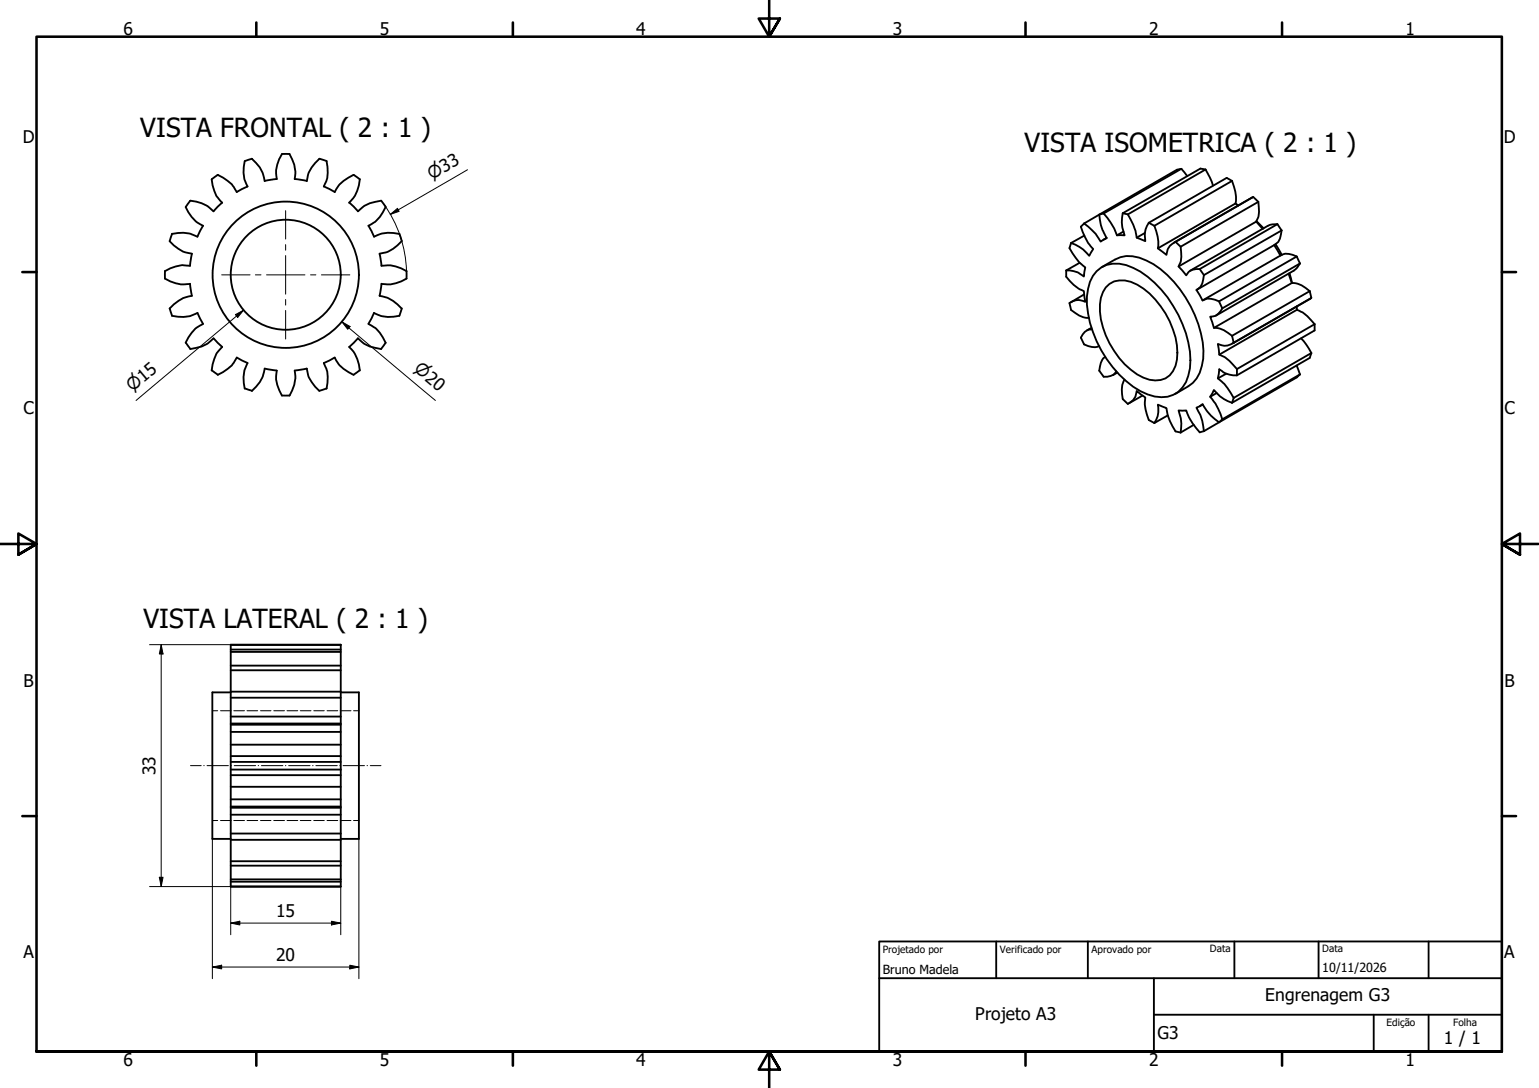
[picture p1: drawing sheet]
<svg xmlns="http://www.w3.org/2000/svg" width="420mm" height="297mm" viewBox="0 0 420 297" stroke-linecap="round" stroke-linejoin="round" font-family="sans-serif">
<g fill="none" stroke="#000" stroke-width=".51">
<path d="M50.7 56.5a9.1 9.1 0 0 0 4.7 5.1l-1.5 3-1.5-.6a8 8 0 0 0-5.5-.1M50.7 56.5l1.2-1.7a8.9 8.9 0 0 1 6.4 2.9M60.7 55.3l-2.4 2.4M66.8 44a9 9 0 0 0 .8 6.9l-3 1.5-.8-1.4a6.8 6.8 0 0 0-2.9-2.5l-1.5-.8-1.6 1.2a8.6 8.6 0 0 0 2.8 6.5M66.8 44l2-.6a9 9 0 0 1 3.5 6.1M77 42.1a8.4 8.4 0 0 0-1.4 6.8l-3.3 .5M77 42h2.1M79.1 42.1a9.2 9.2 0 0 1 1.4 6.8l3.3 .5M87.2 43.4a8.4 8.4 0 0 0-3.4 6.1M87.2 43.3l2 .7M89.2 44a10.4 10.4 0 0 1-.1 5.5l-.7 1.4 3 1.5 .8-1.4a6.8 6.8 0 0 1 2.9-2.5l1.4-.8M95.4 55.3l2.3 2.4"/>
<path d="M96.5 47.7l1.7 1.2a8.9 8.9 0 0 1-2.9 6.5M105.3 56.5a8.8 8.8 0 0 1-4.7 5.1l1.5 3 1.5-.6a8.5 8.5 0 0 1 5.4-.1M105.3 56.5l-1.2-1.7a9.5 9.5 0 0 0-5.2 1.8l-1.2 1.1M301.3 58.3l-1.2 .3a12.8 12.8 0 0 0 2 6.4l-1.6 1-.9-1.4a7.8 7.8 0 0 0-2.5-2.7l-1.1-.9M306.5 58.2a10.1 10.1 0 0 0 .5 6h-2.1l-.7-1.9-1-1.5-1.9-2.5M306.5 58.2l1.4 .3M307.9 58.5l1.5 2.8 .6 1.7 .3 1.9 2.4 .9-.2-1.7a5.5 5.5 0 0 1 1.1-3.3M322.5 46.1l1.6 2M322.5 46.1l-1.2 .2-25.3 14.7M322.5 46.1l-21.2 12.2M329.1 46.3l1.2 2.2 .9 2.2M329.1 46.3l-1.4-.3-21.2 12.2"/>
<path d="M329.1 46.3l-21.2 12.2M336.4 49.4a10.1 10.1 0 0 1 .9 6.1M336.4 49.4l-1.5-.8-21.3 12.2M336.4 49.4l-21.2 12.2M337.3 55.5l.8 .6M337.3 55.5l-21.2 12.3M341.8 54l.3-.2 1.4 1.3M342.1 53.8l-21.6 12.4M343.5 55.1a8.9 8.9 0 0 1-.1 4.4l-.4 1M343.5 55.1l-21.2 12.3M45 74v2.1a9 9 0 0 0 6.9 1.4M46.3 65.8a8.4 8.4 0 0 0 6.1 3.5l-.5 3.3-1-.1a8 8 0 0 0-5.9 1.5"/>
<path d="M47 63.8l-.7 2M51.9 77.5l.5 3.3-1.6 .3a7.7 7.7 0 0 0-4.5 3.2M104.2 77.5l-.6 3.3 1.6 .3a8.4 8.4 0 0 1 4.5 3.1l-.7 2M109 63.8l.7 2M109.7 65.8a8.5 8.5 0 0 1-6.1 3.5l.5 3.3 1.7-.2a8 8 0 0 1 5.2 1.6M111 74v2.1a9 9 0 0 1-6.9 1.4M291.1 73.8v1.8a10.7 10.7 0 0 0 4.8 3.9l.4 2.9-1.2-.4a3.2 3.2 0 0 0-3.1 .7l.4 1.9a7.1 7.1 0 0 0 4.3 2.2h.5M292.4 66.3l-.4 1.4 2.6 3.9 1.7 1.4-.4 2.5-1.1-.8a4.6 4.6 0 0 0-3.7-.9M294.8 71.7l-3.7 2.1M296 61l-.9 .9 .5 1.5 1.5 3 1.3 1.6-1 1.8-1.4-1.4a10.2 10.2 0 0 0-3.6-2.1M296 64.3l-3.6 2M299.4 74a8.4 8.4 0 0 1 10-.9 29.7 29.7 0 0 1 14.4 17.9 18.7 18.7 0 0 1 0 13.3 7.3 7.3 0 0 1-8.6 4 21.3 21.3 0 0 1-11.4-8 30.4 30.4 0 0 1-7.1-19.4 10.6 10.6 0 0 1 2.7-6.9z"/>
<path d="M300.9 72.9l3.5-2a8.6 8.6 0 0 1 8.5 .2 29.6 29.6 0 0 1 14.3 17.4 19 19 0 0 1 .3 13.3l-.8 1.5-1 1.2-4.8 3.1M301.9 78.5a6.6 6.6 0 0 1 8.6-.8 23.2 23.2 0 0 1 10.9 18.6 7.6 7.6 0 0 1-3.2 7 7.8 7.8 0 0 1-7.7-1.1 23.2 23.2 0 0 1-10.2-19.1l.2-1.8 .6-1.6zM302.1 64.9l-.9 .6M306.7 63.2l-1.8 1M312.5 63.6l-2.2 1.3M313.6 60.8l1.6 .8M315.2 61.6l.8 3 .2 1.3-.1 1.9 2.4 1.8 .2-1.2a3.3 3.3 0 0 1 2.2-2.4l1.4 1.4M322.3 67.4a8.9 8.9 0 0 1-.1 4.4l-.4 1 2 2.4 .6-.9a3.4 3.4 0 0 1 3.1-.8M327.5 73.5l1.2 1.6M328.7 75.1a4.7 4.7 0 0 1-1.3 3.5l-.8 .6 1.7 2.8 .9-.4a3.3 3.3 0 0 1 2.5 .2l1.1 .5M343 60.5l1.7 2M343 60.5l-21.2 12.3"/>
<path d="M343 60.4l2 1.9M347.9 66.9l-21.3 12.3M348.2 66.7l1.7 2.9M348.7 61.2l-1.4 .1-1.2 .3-21.2 12.3M348.7 61.2l1.2 1.7M348.7 61.2l-21.2 12.3M349.6 69.8l-21.3 12.2M349.9 62.9a4.7 4.7 0 0 1-1.3 3.4l-.7 .6 1.7 2.9 .8-.4a3.3 3.3 0 0 1 2.5 .2l1.1 .4M349.9 62.9l-21.2 12.2M351.8 74.7l.9 2.6M352 74.6l.7 2.7M352.7 77.3l1.3 .1a8.1 8.1 0 0 1 3.6 2.1"/>
<path d="M352.7 77.3l-21.3 12.2M354 70l.9 1.9M354 70l-21.2 12.3M354.9 71.9l-.8 1.2-.9 .8-21.2 12.3M354.9 71.9l-21.2 12.3M357.6 79.5l.4 1.8-.3 .3-21.2 12.2M357.6 79.5l-21.2 12.2M46.3 84.2l.7 2a8.9 8.9 0 0 0 6.9-.7l1.5 2.9M50.7 93.5l1.2 1.7M51.9 95.3a9.5 9.5 0 0 0 5.2-1.8l1.2-1.1 2.4 2.3-.7 .7a8 8 0 0 0-2.2 5.7M55.4 88.4l-1.4 .9a7.8 7.8 0 0 0-3.3 4.3M64.6 97.6l3 1.5-.7 1.5a8.5 8.5 0 0 0-.1 5.5l2 .6"/>
<path d="M64.6 97.6l-.8 1.4a6.8 6.8 0 0 1-2.9 2.6l-1.5 .7M91.4 97.6l.8 1.4a6.8 6.8 0 0 0 2.9 2.6l1.4 .7M91.4 97.6l-3 1.5 .7 1.5a8.2 8.2 0 0 1 .1 5.5M95.3 94.7l1.4 1.6a11.2 11.2 0 0 1 1.5 4.8M95.4 94.7l2.3-2.3 1.2 1.1a6.8 6.8 0 0 0 3.6 1.5l1.6 .3M100.6 88.4l1.4 .9a5.5 5.5 0 0 1 2.5 2.8l.8 1.5-1.2 1.6M109 86.2a8.7 8.7 0 0 1-6.9-.8l-1.5 3M296 80.4l-3.6 2.1M297.9 89.5l-1.1 .7M298.1 89.9a3.1 3.1 0 0 0-3 2.3l.9 1.8a4 4 0 0 0 4 .5M301.8 97.5a2.09 2.09 0 0 0-1.3 1.5l-.4 2.2 1.2 1.7a3 3 0 0 0 3.4-1.5M332.8 82.3l.9 1.9"/>
<path d="M333.7 84.2a3.3 3.3 0 0 1-3.3 2.3l1 3 1.4 .1a8.7 8.7 0 0 1 3.6 2.1M336.4 91.7l.4 1.9M336.8 93.6a3.9 3.9 0 0 1-4.3 .3l.4 2.9 1.5 .7 1.3 1 2 2.3M354 99.8l.9 2.4M354 83.7l.1 .9M354.1 84.6l1.1 .5a6.1 6.1 0 0 1 2.7 2.3l1 1.1M354.1 84.6l-21.2 12.2M355.2 92.4l1.5 1.8 1.3 2.2M358 96.4l-.4 1.3-21.2 12.3M358 96.4l-21.2 12.2M358 81.3l-21.2 12.3M358.9 88.5v1.7l-21.2 12.3"/>
<path d="M358.9 88.5l-21.2 12.3M57.8 101.1l1.7 1.2M75.6 101.2l-3.3-.6-.4 1.6a7.7 7.7 0 0 1-3.1 4.5M75.6 101.2l-.2 1.6a8 8 0 0 0 1.6 5.2h2.1a9.1 9.1 0 0 0 1.4-6.8M80.5 101.2l3.3-.6 .1 1a7.7 7.7 0 0 0 3.3 5.1M89.2 106l-2 .7M98.2 101.1l-1.7 1.2M305.1 101.7l-1.3 .7M307 103.7l-.4 .9a6.3 6.3 0 0 0-.1 4.4l1.4 1.3a4 4 0 0 0 2.4-3.6l2.4 1.8-.2 2 .2 1.2 .9 3 1.6 .8M311.9 108l-3.7 2.1M315.2 115.5a6.3 6.3 0 0 0 .9-5l2.4 .9 .3 1.9 1.3 3.1 .8 1.4 1.4 .3M318.8 113.4l-3.6 2.1"/>
<path d="M325.9 116l-3.6 2.1M328.4 110.4l-.9 .5M328.7 117.7l-1.2 .3-1.9-2.4-1-1.6-.8-1.9h-2l.5 1.9 .2 1.6-.2 2.5M332.2 107.3l-1.8 1M333.7 114.5l-.9 .8-2.2-1.8-1.2-1.4-1.1-1.8-1.7 1 1.1 1.9 .5 1.7 .5 2.8M334.8 102l-2.3 1.3M336.4 110a9.9 9.9 0 0 1-5-3.5l-1 1.8 .9 1.3a10.3 10.3 0 0 1 2.4 4.9M336.8 108.6l-.4 1.4M337.7 102.5a6.5 6.5 0 0 1-4.8-1.7l-.4 2.5 1.1 1a10.8 10.8 0 0 1 3.2 4.3M337.7 100.8v1.7M354.9 102.2l-.9 .8-25.3 14.7M354.9 102.2l-21.2 12.3"/>
<path d="M63 176.1h30M63 177.3h30M63 178h30M63 181.7h30M63 183h30M63 188.8h30M63 190.5h30M63 195.6h30M63 197.9h30M63 199.8h30M63 197.5h30M63 189h-5v40h5"/>
<path d="M93 189h5v40h-5M63 214.8h30M63 218.2h30M63 203.3h30M63 208h30M63 210.1h30M63 206.4h30M63 211.6h30M93 210.1v-34.1h-30v35.6M93 210.1v31.9h-30v-30.4M63 220.2h30M63 222.4h30"/>
<path d="M63 227.6h30M63 229.3h30M63 235.1h30M63 236.3h30M63 220.5h30M63 240.1h30M63 240.7h30"/>
<circle cx="78" cy="75" r="20"/>
<circle cx="78" cy="75" r="15"/>
</g>
<!-- layer: Borda (ISO) -->
<g fill="none" stroke="#000" stroke-width=".7">
<path d="M70 6.1v3.9M140 6.1v3.9M210 0v10l-2.9-4.9h5.8l-2.9 4.9 2.9-4.9M280 6.1v3.9M350 6.1v3.9M6.1 74.3h3.9M410 74.3h3.9M0 148.5h10l-5-2.8v5.7l5-2.9-5 2.9M420 148.5h-10l5-2.8v5.7l-5-2.9 5 2.9M6.1 222.8h3.9M410 222.8h3.9M10 287.1v-277.1h400v277.1h-400h400"/>
<path d="M70 287.1v3.8M140 287.1v3.8M212.9 292l-2.9-4.9 2.9 4.9h-5.8l2.9-4.9v9.9M280 287.1v3.8M350 287.1v3.8"/>
</g>
<path d="M240 257h170v30.1h-170zM272 257v10.1M297 257v10.1M337 257v10.1M360 257v10.1M390 257v10.1M240 267.1h170M315 277h95M315 267.1v20M375 277v10.1M390 277v10.1" fill="none" stroke="#000" stroke-width=".51"/>
<!-- layer: Geometria de rascunho (ISO) -->
<g fill="none" stroke="#000" stroke-width=".27">
<path d="M58 194h1.4M60.2 194h2.9M63.8 194h2.9M67.4 194h3M71.1 194h2.9M74.7 194h3M78.4 194h2.9M82 194h2.9M85.7 194h2.8M89.3 194h2.9M92.9 194h2.9M96.5 194h1.5"/>
<path d="M52 209h2.9M55.6 209h.2M56.5 209h5.9M63.1 209h.1M63.9 209h5.9M70.5 209h.1M71.4 209h5.8M77.9 209h.1M78.8 209h5.8M85.3 209h.2M86.2 209h5.9M92.8 209h.1"/>
<path d="M93.7 209h5.8M100.2 209h.1M101.1 209h2.9M58 224h1.4M60.2 224h2.9M63.8 224h2.9M67.4 224h3M71.1 224h2.9M74.7 224h3M78.4 224h2.9M82 224h2.9M85.7 224h2.8"/>
<path d="M89.3 224h2.9M92.9 224h2.9M96.5 224h1.5"/>
</g>
<g fill="none" stroke="#000" stroke-width=".27">
<path d="M104.9 55.9a33 33 0 0 1 6.1 18.1M106.6 58.5l1.9-1.6 .5 .8zM127.6 46.3l-21 12.2M64.3 85.9l2.2-1.2-1.6 2zM66.5 84.7l-29.4 24.6M93.3 87.9l2.3 1.2-.7 .8zM93.3 87.9l25.6 21.4M40.8 176h22.2M44 176l.5 2.5h-1zM44 176v66M43.5 239.5h1l-.5 2.5zM58 229v38.2"/>
<path d="M98 229v38.2M40.8 242h22.2v13.2M63 252l2.5-.5v1zM63 252h30M90.5 251.5l2.5 .5-2.5 .5zM93 242v13.2M58 264l2.5-.5v1zM58 264h40M95.5 263.5l2.5 .5-2.5 .5z"/>
</g>
<path d="M106.6 58.5l1.9-1.6 .5 .8zM64.3 85.9l2.2-1.2-1.6 2zM93.3 87.9l2.3 1.2-.7 .8zM44 176l.5 2.5h-1zM43.5 239.5h1l-.5 2.5zM63 252l2.5-.5v1zM90.5 251.5l2.5 .5-2.5 .5zM58 264l2.5-.5v1zM95.5 263.5l2.5 .5-2.5 .5z" fill="#000"/>
<!-- layer: Marca de centro (ISO) -->
<path d="M78 57.5v7.8M60.5 75h7.8M69.7 75h1.5M72.8 75h10.4M78 66.8v1.5M78 69.8v10.5M84.8 75h1.4M87.8 75h7.7M78 81.8v1.5M78 84.8v7.8" fill="none" stroke="#000" stroke-width=".27"/>
<g font-size="7.2">
<text x="38.3" y="37.3">VISTA FRONTAL ( 2 : 1 )</text>
<text x="279.7" y="41.5">VISTA ISOMETRICA ( 2 : 1 )</text>
<text x="39.2" y="171.5">VISTA LATERAL ( 2 : 1 )</text>
</g>
<g font-size="4.8">
<text x="33.7" y="9.6">6</text>
<text x="103.7" y="9.6">5</text>
<text x="173.7" y="9.6">4</text>
<text x="243.7" y="9.6">3</text>
<text x="313.7" y="9.6">2</text>
<text x="383.7" y="9.6">1</text>
<text x="6.2" y="38.9">D</text>
<text x="410.5" y="38.9">D</text>
<text x="6.4" y="113.1">C</text>
<text x="410.7" y="113.1">C</text>
<text x="6.4" y="187.4">B</text>
<text x="410.7" y="187.4">B</text>
<text x="42.4" y="211.7" transform="rotate(-90 42.4 211.7)">33</text>
<text x="75.4" y="250.4">15</text>
<text x="6.4" y="261.7">A</text>
<text x="75.4" y="262.4">20</text>
<text x="410.7" y="261.7">A</text>
<text x="345.4" y="273.4">Engrenagem G3</text>
<text x="266.3" y="278.4">Projeto A3</text>
<text x="316" y="283.8">G3</text>
<text x="394.2" y="285">1 / 1</text>
<text x="33.7" y="290.9">6</text>
<text x="103.7" y="290.9">5</text>
<text x="173.7" y="290.9">4</text>
<text x="243.7" y="290.9">3</text>
<text x="313.7" y="290.9">2</text>
<text x="383.7" y="290.9">1</text>
</g>
<g font-size="4.6">
<text x="117.9" y="49.3" transform="rotate(-30 117.9 49.3)">⌀33</text>
<text x="112.8" y="101.1" transform="rotate(40 112.8 101.1)">⌀20</text>
<text x="36.2" y="107" transform="rotate(-40 36.2 107)">⌀15</text>
</g>
<g font-size="3.4">
<text x="241" y="266">Bruno Madela</text>
<text x="361" y="265.5">10/11/2026</text>
</g>
<g font-size="2.7">
<text x="241" y="260.1">Projetado por</text>
<text x="273" y="260.1">Verificado por</text>
<text x="298" y="260.1">Aprovado por</text>
<text x="330.3" y="260">Data</text>
<text x="361" y="260">Data</text>
<text x="378.5" y="280.2">Edição</text>
<text x="396.7" y="280.1">Folha</text>
</g>
</svg>
